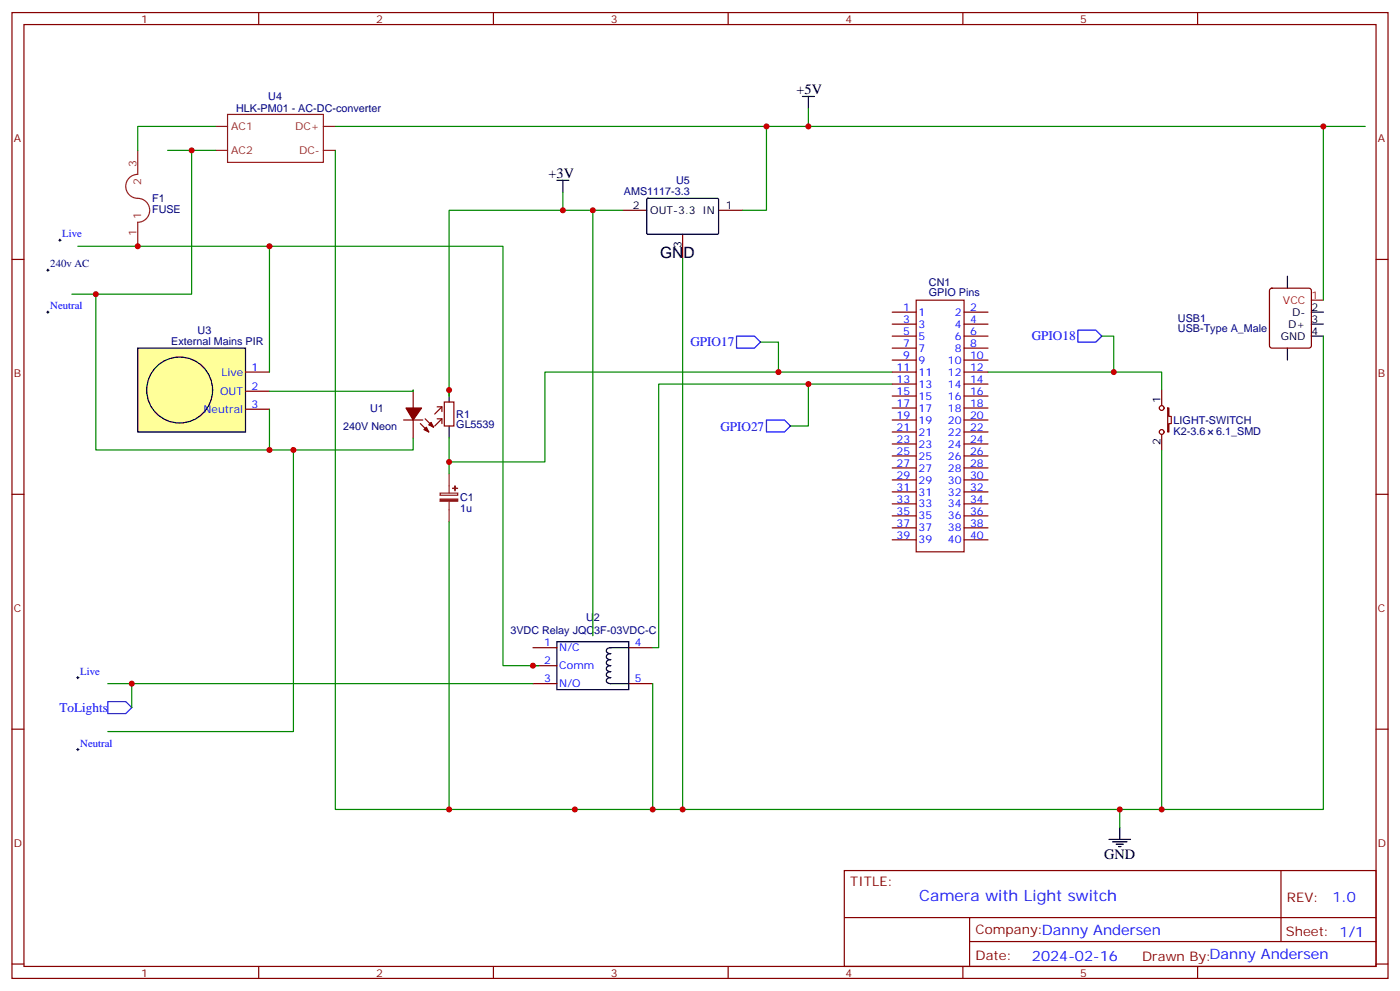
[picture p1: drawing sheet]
<svg xmlns="http://www.w3.org/2000/svg" width="412mm" height="292mm" viewBox="0 0 412 292" stroke-linecap="round" stroke-linejoin="round" font-family="sans-serif">
<g fill="none" stroke="#870000" stroke-width=".35">
<path d="M3.5 3.7h405.4v284.3h-405.4zM7.1 7.2h398.2v277.3h-398.2zM76.2 3.7v3.5M145.3 3.7v3.5M214.5 3.7v3.5M283.6 3.7v3.5M352.8 3.7v3.5M3.5 76.4h3.6M405.3 76.4h3.6M3.5 145.5h3.6M405.3 145.5h3.6M3.5 214.7h3.6"/>
<path d="M405.3 214.7h3.6M248.7 256.3h156.6v28.2h-156.6zM377.3 256.3v20.9M248.7 270.1h156.5M285.6 277.2h119.6M285.6 270.1v14.2M3.5 283.8h3.6M76.2 284.5v3.5M145.3 284.5v3.5M214.5 284.5v3.5M283.6 284.5v3.5M352.8 284.5v3.5"/>
<path d="M405.3 283.8h3.6"/>
</g>
<path d="M63.5 37.2h3.5M67 33.7h28.2v14.1h-28.2zM95.2 37.2h3.6M40.6 44.3v7a3.6 3.6 0 0 0-3.5 4 3.6 3.6 0 0 0 4.2 3.2 3.5 3.5 0 0 1 2.8 3.8 3.5 3.5 0 0 1-3.5 3.1v7.1M63.5 44.3h3.5M95.2 44.3h3.6" fill="none" stroke="#8c2424" stroke-width=".35"/>
<path d="M13.8 79.6h.7M14.1 79.2v.7" fill="none" stroke="#000" stroke-width=".29"/>
<path d="M40.6 102.5h31.7v24.7h-31.7z" fill="#ff9" stroke="#000" stroke-width=".35"/>
<g fill="none" stroke="#000" stroke-width=".35">
<path d="M236.4 28.4h3.5M238.1 28.4v3.5M164 53.1h3.6M165.8 53.1v3.5M190.6 58.6l.3-.2h20.6l.2 .3-.1 10.1-.3 .2-20.6-.1-.2-.3zM379.2 81.3v3.5M386.3 99h3.5M386.3 95.4h3.5M386.3 91.9h3.5M132.3 114.8v3.6M379.2 102.5v3.5M132.3 125.4v3.5"/>
<path d="M164 188.9h21.2v14.1h-21.2zM185.2 190.7h-5.3l-.6 .1-.7 .6 .2 .7 1.1 .3-.6 .1-.7 .6 .2 .8 1.1 .3-.6 .1-.7 .6 .2 .7 1.1 .4-.6 .1-.7 .6 .2 .7 1.1 .3-.6 .1-.7 .6 .2 .7 1.1 .4-1.1 .3-.2 .4 .2 .7 1.1 .4h5.3M326.7 247.1h6.3M327.7 247.8h4.3M328.8 248.5h2.1M329.5 249.2h.7M329.8 243.6v3.5"/>
<circle cx="52.9" cy="114.8" r="9.7"/>
</g>
<g fill="none" stroke="#870000" stroke-width=".35">
<path d="M183.4 61.9h7.1M201.1 69v7M211.7 61.9h7M262.8 91.9h7.1M262.8 95.4h7.1M262.8 99h7.1M269.9 88.4h14.1v74.1h-14.1zM284 91.9h7M284 95.4h7M284 99h7M374.2 85l.4-.2h11l.5 .2 .2 .5v16.3l-.2 .5-.5 .2h-11l-.4-.3-.3-.4v-16.3zM72.3 109.5h7.1"/>
<path d="M72.3 115.2h7.1M121.7 114.8v5.3M128.8 119.8h1.4v1.4M130.2 119.8l-2.1 2.1M130.9 118.4h2.8v7h-2.8zM262.8 109.5h7.1M262.8 102.5h7.1M262.8 106h7.1M262.8 113.1h7.1M262.8 116.6h7.1M284 109.5h7M284 102.5h7"/>
<path d="M284 106h7M284 113.1h7M284 116.6h7M342.2 114.8v4.6M72.3 120.5h7.1M118.9 123.6h5.6M121.7 123.6v5.3M123.8 124.7l2.5 2.5M125.2 123.3l2.5 2.5M128.8 123.3h1.4v1.4M130.2 123.3l-2.1 2.1M262.8 120.1h7.1"/>
<path d="M262.8 123.6h7.1M262.8 127.2h7.1M262.8 130.7h7.1M262.8 134.2h7.1M262.8 137.8h7.1M284 120.1h7M284 123.6h7M284 127.2h7M284 130.7h7M284 134.2h7M284 137.8h7M342.2 127.9v4.6"/>
<path d="M344 120.1h.3v2.5h.7v2.1h-.7v2.5h-.3zM262.8 141.3h7.1M262.8 144.8h7.1M262.8 148.3h7.1M262.8 151.9h7.1M262.8 155.4h7.1M262.8 158.9h7.1M284 141.3h7M284 144.8h7M284 148.3h7M284 151.9h7M284 155.4h7"/>
<path d="M284 158.9h7M157 190.7h7M157 196h7M185.2 190.7h7.1M157 201.3h7M185.2 201.3h7.1"/>
<circle cx="342.2" cy="120.1" r=".71"/>
<circle cx="342.2" cy="127.2" r=".71"/>
</g>
<g fill="none" stroke="#008700" stroke-width=".35">
<path d="M63.5 37.2h-22.9v7.1M98.8 37.2h303.4M225.8 37.2v24.7h-7.1M238.1 31.9v5.3M389.8 37.2v51.2M49.4 44.3h14.1M56.4 44.3v42.3h-35.2M98.8 44.3v194h70.5v-.4M165.8 56.6v5.3M22.9 72.5h56.5v37M79.4 72.5h68.8v123.5h10.5M174.6 61.9v125.2"/>
<path d="M183.4 61.9h-51.1v54.7M201.1 76v162.3M28.2 86.6v45.9h51.2v-12M324.6 99h3.5v10.5M389.8 99v139.3h-47.6M121.7 114.8v.4h-42.3M224 100.7h5.3v8.8M238.1 113.1v12.3h-5.3M262.8 113.1h-68.8v77.6h-1.7M262.8 109.5h-102.3v26.5h-28.2M291 109.5h51.2v5.3M86.4 132.5v82.9h-54.7"/>
<path d="M121.7 128.9v3.6h-42.3M132.3 128.9v10.6M342.2 132.5v105.8h-172.9M132.3 153.6v84.7M31.7 201.3h125.3M38.8 201.3v7M192.3 201.3v37M329.8 238.3v5.3"/>
</g>
<path d="M217 99h5.2l1.8 1.7-1.8 1.8h-5.2zM317.5 97.2h5.3l1.8 1.8-1.8 1.7h-5.3zM225.8 123.6h5.3l1.7 1.8-1.7 1.8h-5.3zM31.7 206.6h5.3l1.8 1.7-1.8 1.8h-5.3z" fill="none" stroke="#00f" stroke-width=".35"/>
<path d="M386.3 88.4h3.5" fill="none" stroke="#f00" stroke-width=".35"/>
<g fill="#870000" stroke="#870000" stroke-width=".35">
<path d="M119.6 120.1h4.6l-2.5 3.5z"/>
<path d="M127 124.4l.7 1.4-1.4-.7z"/>
<path d="M124.9 126.5l.7-.7 .7 1.4z"/>
</g>
<path d="M17.3 70.7h.7M17.6 70.4v.7M13.8 91.9h.7M14.1 91.5v.8M22.6 199.5h.7M22.9 199.1v.7M22.6 220.7h.7M22.9 220.3v.7" fill="none" stroke="#000" stroke-width=".29"/>
<path d="M132.3 139.5v5.7M129.6 145.2h5.2v.6h-5.2zM132.3 147.6v6" fill="none" stroke="#8c2424" stroke-width=".35"/>
<g fill="#8c2424" stroke="#8c2424" stroke-width=".35">
<path d="M129.6 146.9h5.2v.7h-5.2z"/>
<path d="M133.3 143.8h1.5z"/>
<path d="M134 143.1l.1 1.4z"/>
</g>
<g fill="#c00">
<circle cx="238.1" cy="37.2" r=".88"/>
<circle cx="329.8" cy="238.3" r=".88"/>
<circle cx="201.1" cy="238.3" r=".88"/>
<circle cx="389.8" cy="37.2" r=".88"/>
<circle cx="342.2" cy="238.3" r=".88"/>
<circle cx="328.1" cy="109.5" r=".88"/>
<circle cx="56.4" cy="44.3" r=".88"/>
<circle cx="28.2" cy="86.6" r=".88"/>
<circle cx="40.6" cy="72.5" r=".88"/>
<circle cx="79.4" cy="132.5" r=".88"/>
<circle cx="157" cy="196" r=".88"/>
<circle cx="192.3" cy="238.3" r=".88"/>
<circle cx="169.3" cy="238.3" r=".88"/>
<circle cx="238.1" cy="113.1" r=".88"/>
<circle cx="79.4" cy="72.5" r=".88"/>
<circle cx="86.4" cy="132.5" r=".88"/>
<circle cx="38.8" cy="201.3" r=".88"/>
<circle cx="174.6" cy="61.9" r=".88"/>
<circle cx="225.8" cy="37.2" r=".88"/>
<circle cx="165.8" cy="61.9" r=".88"/>
<circle cx="132.3" cy="238.3" r=".88"/>
<circle cx="132.3" cy="114.8" r=".88"/>
<circle cx="132.3" cy="136" r=".88"/>
<circle cx="229.3" cy="109.5" r=".88"/>
</g>
<text font-size="4.6" x="194.4" y="76">GND</text>
<text font-size="4.6" fill="#00f" x="270.8" y="265.3">Camera with Light switch</text>
<g font-size="4.2">
<text x="234.6" y="27.7">+5V</text>
<text x="161.6" y="52.4">+3V</text>
<text x="325.3" y="252.8">GND</text>
</g>
<g font-size="4.2" fill="#00f">
<text x="392.5" y="265.6">1.0</text>
<text x="304" y="282.9">2024-02-16</text>
</g>
<g font-size="3.9" fill="#00f">
<text x="203.4" y="101.9">GPIO17</text>
<text x="303.9" y="100.1">GPIO18</text>
<text x="212.2" y="126.7">GPIO27</text>
<text x="17.6" y="209.6">ToLights</text>
</g>
<g font-size="3.9" fill="#800">
<text x="250.5" y="260.9">TITLE:</text>
<text x="379.1" y="265.6">REV:</text>
<text x="287.4" y="275.1">Company:Danny Andersen</text>
<text x="378.7" y="275.7">Sheet: 1/1</text>
<text x="287.4" y="282.8">Date:</text>
<text x="336.4" y="282.8">Drawn By:Danny Andersen</text>
</g>
<g font-size="3.2" fill="#800">
<text x="41.6" y="6.7">1</text>
<text x="110.8" y="6.7">2</text>
<text x="179.9" y="6.7">3</text>
<text x="249.1" y="6.7">4</text>
<text x="318.2" y="6.7">5</text>
<text x="4.1" y="41.8">A</text>
<text x="405.9" y="41.8">A</text>
<text x="4.1" y="110.9">B</text>
<text x="405.9" y="110.9">B</text>
<text x="4.1" y="180.1">C</text>
<text x="405.9" y="180.1">C</text>
<text x="4.1" y="249.2">D</text>
<text x="405.9" y="249.2">D</text>
<text x="41.6" y="287.5">1</text>
<text x="110.8" y="287.5">2</text>
<text x="179.9" y="287.5">3</text>
<text x="249.1" y="287.5">4</text>
<text x="318.2" y="287.5">5</text>
</g>
<g font-size="3.2" fill="#000080">
<text x="79" y="29.5">U4</text>
<text x="69.5" y="33">HLK-PM01 - AC-DC-converter</text>
<text x="44.8" y="59.4">F1</text>
<text x="183.8" y="57.3">AMS1117-3.3</text>
<text x="199.1" y="54.2">U5</text>
<text x="44.8" y="62.6">FUSE</text>
<text x="14.8" y="78.7">240v AC</text>
<text x="273.6" y="87.3">GPIO Pins</text>
<text x="273.6" y="84.1">CN1</text>
<text x="347" y="94.8">USB1</text>
<text x="50.4" y="101.4">External Mains PIR</text>
<text x="58.2" y="98.2">U3</text>
<text x="347" y="97.8">USB-Type A_Male</text>
<text x="109" y="121.2">U1</text>
<text x="134.4" y="122.9">R1</text>
<text x="345.7" y="124.7">LIGHT-SWITCH</text>
<text x="101.1" y="126.5">240V Neon</text>
<text x="134.4" y="126.1">GL5539</text>
<text x="345.7" y="127.9">K2-3.6</text>
<text x="358.3" y="127.9">6.1_SMD</text>
<text x="135.5" y="147.6">C1</text>
<text x="135.5" y="150.8">1u</text>
<text x="172.7" y="182.9">U2</text>
<text x="150.3" y="186.5">3VDC Relay JQC3F-03VDC-C</text>
</g>
<g font-size="3.2" fill="#8d2323">
<text x="68.1" y="38.3">AC1</text>
<text x="86.9" y="38.3">DC+</text>
<text x="68.1" y="45.3">AC2</text>
<text x="88.1" y="45.3">DC-</text>
<text x="40.2" y="49.2" transform="rotate(-90 40.2 49.2)">3</text>
<text x="41.6" y="54.4" transform="rotate(-90 41.6 54.4)">2</text>
<text x="41.6" y="64.4" transform="rotate(-90 41.6 64.4)">1</text>
<text x="40.2" y="69.6" transform="rotate(-90 40.2 69.6)">1</text>
</g>
<g font-size="3.2">
<text x="186.4" y="61.6">2</text>
<text x="191.6" y="63">OUT-3.3 IN</text>
<text x="213.8" y="61.6">1</text>
<text x="200.7" y="73.1" transform="rotate(-90 200.7 73.1)">3</text>
<text x="380.6" y="93">D-</text>
<text x="386.3" y="95.1">3</text>
<text x="386.3" y="91.5">2</text>
<text x="377.2" y="100">GND</text>
<text x="379.5" y="96.5">D+</text>
<text x="386.3" y="98.6">4</text>
<text x="341.8" y="118.7" transform="rotate(-90 341.8 118.7)">1</text>
<text x="341.8" y="131" transform="rotate(-90 341.8 131)">2</text>
</g>
<g font-size="3.2" fill="#00f">
<text x="18.3" y="69.8">Live</text>
<text x="14.8" y="91">Neutral</text>
<text x="266.1" y="91.5">1</text>
<text x="266.1" y="95.1">3</text>
<text x="270.6" y="93">1</text>
<text x="281.3" y="93">2</text>
<text x="285.8" y="91.5">2</text>
<text x="285.8" y="95.1">4</text>
<text x="266.1" y="98.6">5</text>
<text x="270.6" y="96.5">3</text>
<text x="270.6" y="100">5</text>
<text x="281.3" y="96.5">4</text>
<text x="281.3" y="100">6</text>
<text x="285.8" y="98.6">6</text>
<text x="266.1" y="102.1">7</text>
<text x="266.1" y="105.7">9</text>
<text x="270.6" y="103.5">7</text>
<text x="270.6" y="107.1">9</text>
<text x="279.2" y="107.1">10</text>
<text x="281.3" y="103.5">8</text>
<text x="285.8" y="102.1">8</text>
<text x="285.8" y="105.7">10</text>
<text x="65.2" y="110.6">Live</text>
<text x="74.1" y="109.2">1</text>
<text x="264.1" y="109.2">11</text>
<text x="264.1" y="112.7">13</text>
<text x="270.6" y="110.6">11</text>
<text x="279.2" y="110.6">12</text>
<text x="285.8" y="109.2">12</text>
<text x="285.8" y="112.7">14</text>
<text x="64.8" y="116.2">OUT</text>
<text x="74.1" y="114.8">2</text>
<text x="264.1" y="116.2">15</text>
<text x="264.1" y="119.8">17</text>
<text x="270.6" y="114.1">13</text>
<text x="270.6" y="117.7">15</text>
<text x="279.2" y="114.1">14</text>
<text x="279.2" y="117.7">16</text>
<text x="285.8" y="116.2">16</text>
<text x="285.8" y="119.8">18</text>
<text x="60" y="121.5">Neutral</text>
<text x="74.1" y="120.1">3</text>
<text x="264.1" y="123.3">19</text>
<text x="270.6" y="121.2">17</text>
<text x="270.6" y="124.7">19</text>
<text x="279.2" y="121.2">18</text>
<text x="279.2" y="124.7">20</text>
<text x="285.8" y="123.3">20</text>
<text x="264.1" y="126.8">21</text>
<text x="264.1" y="130.4">23</text>
<text x="270.6" y="128.2">21</text>
<text x="270.6" y="131.8">23</text>
<text x="279.2" y="128.2">22</text>
<text x="279.2" y="131.8">24</text>
<text x="285.8" y="126.8">22</text>
<text x="285.8" y="130.4">24</text>
<text x="264.1" y="133.9">25</text>
<text x="264.1" y="137.4">27</text>
<text x="270.6" y="135.3">25</text>
<text x="279.2" y="135.3">26</text>
<text x="285.8" y="133.9">26</text>
<text x="285.8" y="137.4">28</text>
<text x="264.1" y="140.9">29</text>
<text x="270.6" y="138.8">27</text>
<text x="270.6" y="142.3">29</text>
<text x="279.2" y="138.8">28</text>
<text x="279.2" y="142.3">30</text>
<text x="285.8" y="140.9">30</text>
<text x="264.1" y="144.5">31</text>
<text x="264.1" y="148">33</text>
<text x="270.6" y="145.9">31</text>
<text x="270.6" y="149.4">33</text>
<text x="279.2" y="145.9">32</text>
<text x="279.2" y="149.4">34</text>
<text x="285.8" y="144.5">32</text>
<text x="285.8" y="148">34</text>
<text x="264.1" y="151.5">35</text>
<text x="264.1" y="155">37</text>
<text x="270.6" y="152.9">35</text>
<text x="279.2" y="152.9">36</text>
<text x="285.8" y="151.5">36</text>
<text x="285.8" y="155">38</text>
<text x="264.1" y="158.6">39</text>
<text x="270.6" y="156.5">37</text>
<text x="270.6" y="160">39</text>
<text x="279.2" y="156.5">38</text>
<text x="279.2" y="160">40</text>
<text x="285.8" y="158.6">40</text>
<text x="160.3" y="190.3">1</text>
<text x="164.7" y="191.7">N/C</text>
<text x="187" y="190.3">4</text>
<text x="160.3" y="195.6">2</text>
<text x="164.7" y="197">Comm</text>
<text x="23.6" y="198.6">Live</text>
<text x="160.3" y="200.9">3</text>
<text x="164.7" y="202.3">N/O</text>
<text x="187" y="200.9">5</text>
<text x="23.6" y="219.8">Neutral</text>
</g>
<g font-size="3.2" fill="#f00">
<text x="377.9" y="89.4">VCC</text>
<text x="386.3" y="88">1</text>
</g>
</svg>
